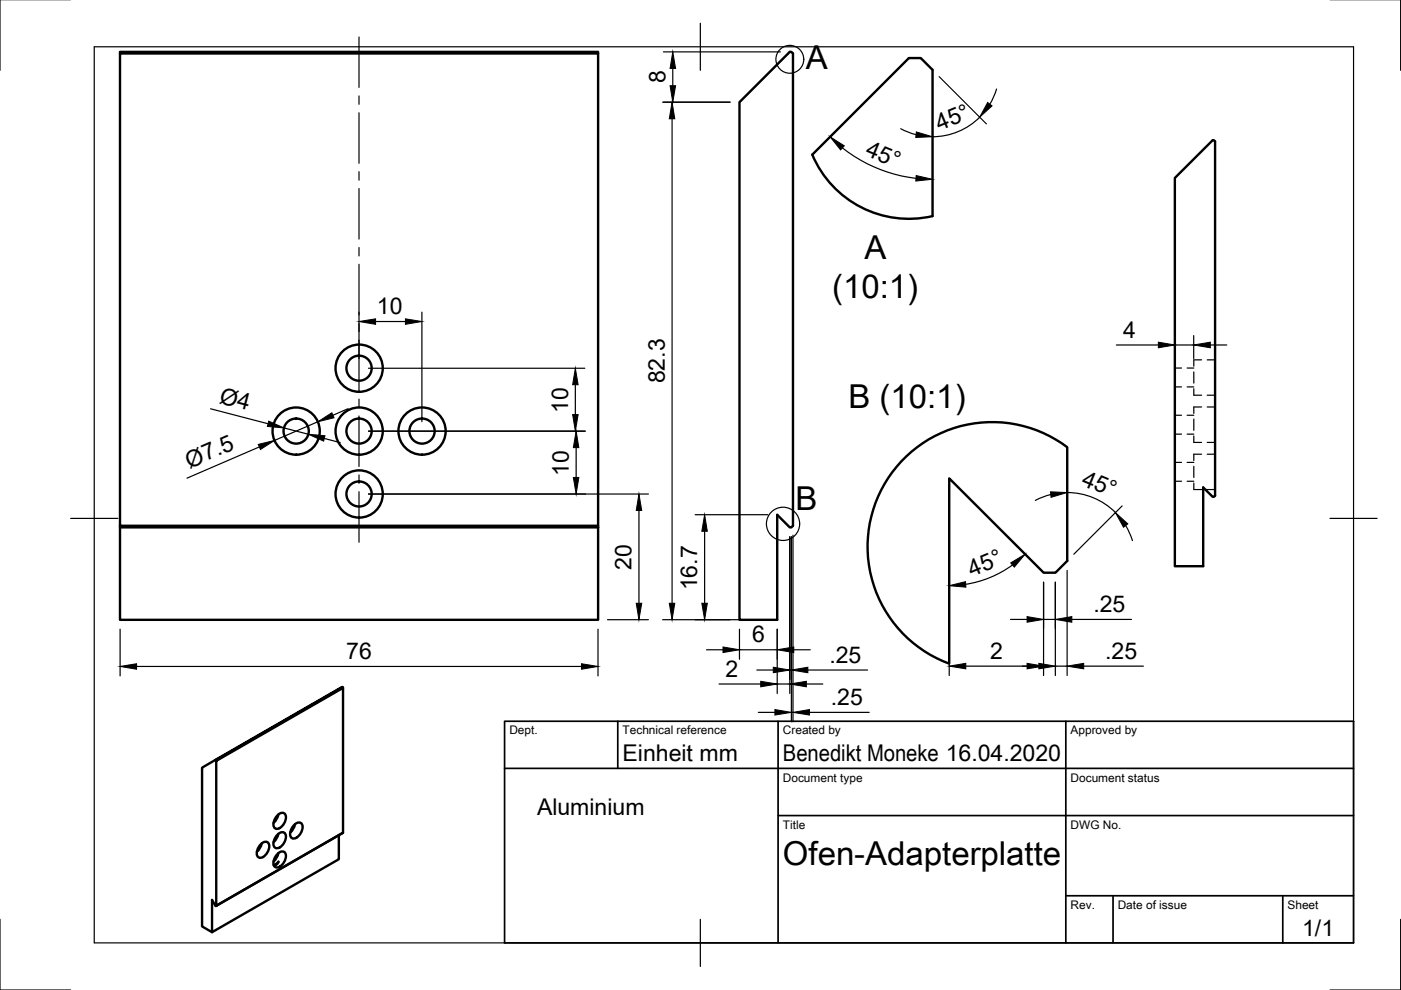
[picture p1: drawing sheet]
<svg xmlns="http://www.w3.org/2000/svg" width="297mm" height="210mm" viewBox="0 0 297 210" stroke-linecap="round" stroke-linejoin="round" font-family="sans-serif">
<!-- layer: Sichtbar -->
<g fill="none" stroke="#000" stroke-width=".51">
<path d="M25.4 11.3h101.4v100.2h-101.4zM25.4 11.3v-.3h101.4v.3M192.7 12.3h2.5l2.5 2.5v31a22.2 22.2 0 0 1-25.5-13zM156.8 21.7l10.6-10.7h.4l.3 .3v100.2l-.3 .3h-.4l-2.6-2.7v22.3h-8zM249.1 37.7l8-8h.3l.2 .3v75.1l-.5 .2-2-2v16.8h-6zM191.1 97.8a26.4 26.4 0 0 1 35.2-3v24.1l-2.5 2.5h-2.5l-20-20v39.3a26.4 26.4 0 0 1-10.2-42.9zM25.4 111.8v19.6h101.4v-19.6M25.4 111.5v.3h101.4M126.8 111.5v.3M72.6 145.7l.1 .2M45.7 161.1l26.9-15.4zM45.7 161.1l-2.9 1.7v33.6l2.2 1.2"/>
<path d="M45.8 161.2v.1M45.8 161.3l26.9-15.4v30.7l-26.9 15.4zM55.4 178.9a.95 .95 0 0 1 1.3-.3 .95 .95 0 0 1 .3 1.2l-.3 .9a1.52 1.52 0 0 1-2 1 2.24 2.24 0 0 1 .7-2.8zM55.5 178.9l-.3 .7-.7 1M58.9 176.9a.95 .95 0 0 1 1.3-.4 .95 .95 0 0 1 .4 1.3l-.4 .9a1.52 1.52 0 0 1-2 1 2.24 2.24 0 0 1 .7-2.8zM58.9 172.8a.95 .95 0 0 1 1.3-.4 .95 .95 0 0 1 .4 1.3l-.4 .9a1.52 1.52 0 0 1-2 1 2.24 2.24 0 0 1 .7-2.8zM59 176.8l-.2 .8-.8 .9M59 172.7l-.2 .8-.8 .9M62.5 174.8a.95 .95 0 0 1 1.3-.3 .95 .95 0 0 1 .3 1.3l-.3 .8a1.52 1.52 0 0 1-2 1 2.24 2.24 0 0 1 .7-2.8zM62.5 174.8l-.2 .7-.8 1M71.8 177.1v5.1l-26.8 15.4v-6.8l.8 1.3M72.7 176.6l-26.9 15.4"/>
<path d="M58 183.4l1-.7a.98 .98 0 0 1-1 .8M58.9 181a.95 .95 0 0 1 1.3-.4 .95 .95 0 0 1 .4 1.3l-.4 .9a1.52 1.52 0 0 1-2 .9 2.24 2.24 0 0 1 .7-2.7zM59 180.9l-.2 .8-.8 .9"/>
<circle cx="76.1" cy="78.1" r="2.67"/>
<circle cx="76.1" cy="78.1" r="5"/>
<circle cx="62.8" cy="91.4" r="2.67"/>
<circle cx="62.8" cy="91.4" r="5"/>
<circle cx="76.1" cy="91.4" r="2.67"/>
<circle cx="76.1" cy="91.4" r="5"/>
<circle cx="89.5" cy="91.4" r="2.67"/>
<circle cx="89.5" cy="91.4" r="5"/>
<circle cx="76.1" cy="104.7" r="2.67"/>
<circle cx="76.1" cy="104.7" r="5"/>
</g>
<!-- layer: Verdeckt -->
<g fill="none" stroke="#000" stroke-width=".25">
<path d="M249.1 78h1.4M251.7 78h1.4M253.1 78.9v2.3M254.8 76.3h-1.7v1.4M255.9 76.3h1.7M249.1 98h1.4M249.1 92h1.4M249.1 88h1.4M249.1 82h1.4M251.7 98h1.4M251.7 92h1.4M251.7 88h1.4"/>
<path d="M251.7 82h1.4M253.1 82.4v1.4h1.7M253.1 98.9v2.3M253.1 92.4v1.4h1.7M253.1 88.9v2.3M254.8 96.3h-1.7v1.4M254.8 86.3h-1.7v1.4M255.9 83.8h1.7M255.9 96.3h1.7M255.9 93.8h1.7M255.9 86.3h1.7M249.1 102h1.4"/>
<path d="M251.7 102h1.4M253.1 102.4v1.4h2M255.6 103.8h2"/>
</g>
<!-- layer: Border -->
<path d="M0 -.1v15M297 -.1v15M20 9.9h267v190h-267zM148.5 4.9v10M15 109.9h10M282 109.9h10M0 194.9v15h15M148.5 194.9v10M297 194.9v15h-15" fill="none" stroke="#000" stroke-width=".25"/>
<!-- layer: TitleBlock -->
<path d="M107 152.9h180v47h-180zM131 152.9v10M165 152.9v47M226 152.9v47M107 162.9h180M165 172.9h122M226 189.9h61M236 189.9v10M272 189.9v10" fill="none" stroke="#000" stroke-width=".36"/>
<!-- layer: Dimensions -->
<g fill="none" stroke="#000" stroke-width=".25">
<path d="M140.7 11h24.8M142.6 14.5v3.7M199.1 16.2l10 10.1M211.3 18.9l-.6 1.6-.8 1.6M140.5 21.7h14.3M142.5 25.2v102.7M178.6 31.4a31.2 31.2 0 0 0 15.6 6.4M191 27.3l1.6 .7 1.6 .6M207.7 24.8a14.2 14.2 0 0 1-10 4.2M76.1 66.2v9.9M78.1 78.1h45.9M79.6 68.2h6.4"/>
<path d="M89.5 66.2v23.2M236.7 73.1h8.9M249.1 71.2v4.8M249.1 73.1h4M253.1 71.2v4.8M256.6 73.1h3.5M44.6 86.7l12.2 3.1M55 94.8l-15.4 6.6M60.2 90.7l5.2 1.4M67.4 89.4l-9.2 4M68.7 93l3.4 .8M73.8 86.6l-3.2 1.4"/>
<path d="M78.1 91.4h46M122 81.6v6.3M122.2 94.9v6.3M78.1 104.7h59.4M135.5 108.2v19.7M147.4 109.1h15.4M149.4 112.6v15.3M167.4 113.8v33.2M167.8 113.8v39.2M168.1 113.5v39.5M201.3 103.4v39.8M214.7 119.8a22.7 22.7 0 0 1-9.9 4.1"/>
<path d="M222.8 104.9l-3.3 1.2M226.3 104.4a14.5 14.5 0 0 1 10.2 4.3M237.9 107.3l-10.2 10.2M238.7 111.4l1.4 3.2M25.5 133.4v9.9M126.8 133.4v9.9M128.8 131.4h8.7M140.5 131.4h22.3M149.8 137.8h3.5M156.8 133.4v6.4M156.8 137.8h8M164.8 133.4v13.6"/>
<path d="M168.3 137.8h3.5M214.2 131.3h3.6M221.3 123.4v19.8M221.3 131.3h2.5M223.8 123.4v19.8M226.3 120.9v22.3M227.2 131.3h12.7M29 141.3h94.3M152.5 145h8.8M160.5 142.1h3.5M160.8 151h3.5M164.8 145h2.6"/>
<path d="M167.4 142.1h.4M167.8 151h.3M171 145h3.5M171.3 142.1h12.6M171.6 151h12.7M204.8 141.2h15.5M223.8 141.2h2.5M229.8 141.2h12.6"/>
</g>
<g fill="#000" stroke="#000" stroke-width=".21">
<path d="M142.1 18.2h1.1l-.6 3.5zM142.6 11l.6 3.5h-1.1zM142.5 21.7l.6 3.5h-1.2zM176 29l3 1.9-.8 .9zM194.2 37.2l3.5 .8-3.5 .4zM194.3 28l3.4 1-3.5 .1zM209.4 21.7l.9 .8-2.6 2.3zM76.1 68.2l3.5-.6v1.2zM86 67.6l3.5 .6-3.5 .6zM245.6 72.6l3.5 .5-3.5 .6zM253.1 73.1l3.5-.5v1.1zM54.8 94.2l3.4-.8-3 1.9z"/>
<path d="M57 89.3l3.2 1.4-3.5-.3zM65.4 92.1l3.5 .3-.3 1.1zM67.4 89.4l3-1.9 .4 1.1zM121.4 87.9h1.2l-.6 3.5zM122 78.1l.6 3.5h-1.2zM122.2 91.4l.5 3.5h-1.1zM121.6 101.2h1.1l-.5 3.5zM135.5 104.7l.6 3.5h-1.2zM149.4 109.1l.6 3.5h-1.2zM214.3 119.4l3-1.9-2.2 2.7zM222.7 104.3l3.6 .1-3.5 1zM236.5 108.7l2.6 2.4-.9 .7z"/>
<path d="M134.9 127.9h1.2l-.6 3.5zM141.9 127.9h1.2l-.6 3.5zM148.8 127.9h1.2l-.6 3.5zM153.3 137.2l3.5 .6-3.5 .6zM164.8 137.8l3.5-.6v1.2zM201.3 124.2l3.4-.9 .1 1.2zM217.8 130.7l3.5 .6-3.5 .6zM223.8 131.3l3.4-.6v1.2zM25.5 141.3l3.5-.6v1.2zM123.3 140.7l3.5 .6-3.5 .6zM161.3 144.5l3.5 .5-3.5 .6zM164 141.5l3.4 .6-3.4 .5z"/>
<path d="M164.3 150.4l3.5 .6-3.5 .6zM167.4 145l3.6-.5v1.1zM167.8 142.1l3.5-.6v1.1zM168.1 151l3.5-.6v1.2zM201.3 141.2l3.5-.6v1.2zM217.8 140.6l3.5 .6-3.5 .6zM220.3 140.6l3.5 .6-3.5 .6zM226.3 141.2l3.5-.6v1.2z"/>
</g>
<!-- layer: Center Lines -->
<g fill="none" stroke="#000" stroke-width=".25">
<path d="M76.1 7.8v10.7M76.1 20.3v1.8M76.1 23.9v10.7M76.1 36.4v1.8M76.1 40v10.7M76.1 52.5v1.8M76.1 56v10.8M76.1 68.6v1.7M76.1 72.1v10.7M76.1 84.6v1.8M76.1 88.2v10.7M76.1 100.7v1.8"/>
<path d="M76.1 104.3v10.7"/>
</g>
<!-- layer: Beschriftungen -->
<g fill="none" stroke="#000" stroke-width=".25">
<circle cx="167.5" cy="12.6" r="2.95"/>
<circle cx="166" cy="111.1" r="3.5"/>
</g>
<g font-size="7">
<text x="170.9" y="14.7">A</text>
<text x="183.3" y="54.8">A</text>
<text x="176.4" y="63.2">(10:1)</text>
<text x="179.9" y="86.6">B (10:1)</text>
<text x="168.7" y="108.1">B</text>
<text x="166" y="183.4">Ofen-Adapterplatte</text>
</g>
<g font-size="4.9">
<text x="141.1" y="17.7" transform="rotate(-90 141.1 17.7)">8</text>
<text x="199.2" y="27.8" transform="rotate(-23 199.2 27.8)">45°</text>
<text x="183.3" y="32.9" transform="rotate(23 183.3 32.9)">45°</text>
<text x="79.9" y="66.6">10</text>
<text x="238.1" y="71.6">4</text>
<text x="140.9" y="81.3" transform="rotate(-90 140.9 81.3)">82.3</text>
<text x="46.3" y="85.4" transform="rotate(15 46.3 85.4)">Ø4</text>
<text x="120.4" y="87.6" transform="rotate(-90 120.4 87.6)">10</text>
<text x="40.2" y="99.3" transform="rotate(-23 40.2 99.3)">Ø7.5</text>
<text x="120.6" y="100.9" transform="rotate(-90 120.6 100.9)">10</text>
<text x="229.1" y="102.7" transform="rotate(23 229.1 102.7)">45°</text>
<text x="133.9" y="120.7" transform="rotate(-90 133.9 120.7)">20</text>
<text x="147.8" y="125.2" transform="rotate(-90 147.8 125.2)">16.7</text>
<text x="206.1" y="122.4" transform="rotate(-23 206.1 122.4)">45°</text>
<text x="231.8" y="129.8">.25</text>
<text x="159.4" y="136.2">6</text>
<text x="73.4" y="139.7">76</text>
<text x="153.8" y="143.5">2</text>
<text x="175.9" y="140.5">.25</text>
<text x="210" y="139.7">2</text>
<text x="234.3" y="139.7">.25</text>
<text x="176.2" y="149.5">.25</text>
<text x="132" y="161.4">Einheit mm</text>
<text x="166" y="161.4">Benedikt Moneke 16.04.2020</text>
<text x="113.9" y="172.9">Aluminium</text>
<text x="276.1" y="198.5">1/1</text>
</g>
<g font-size="2.5">
<text x="108" y="155.7">Dept.</text>
<text x="132" y="155.7">Technical reference</text>
<text x="166" y="155.7">Created by</text>
<text x="227" y="155.7">Approved by</text>
<text x="166" y="165.7">Document type</text>
<text x="227" y="165.7">Document status</text>
<text x="166" y="175.7">Title</text>
<text x="227" y="175.7">DWG No.</text>
<text x="227" y="192.7">Rev.</text>
<text x="237" y="192.7">Date of issue</text>
<text x="273" y="192.7">Sheet</text>
</g>
</svg>
